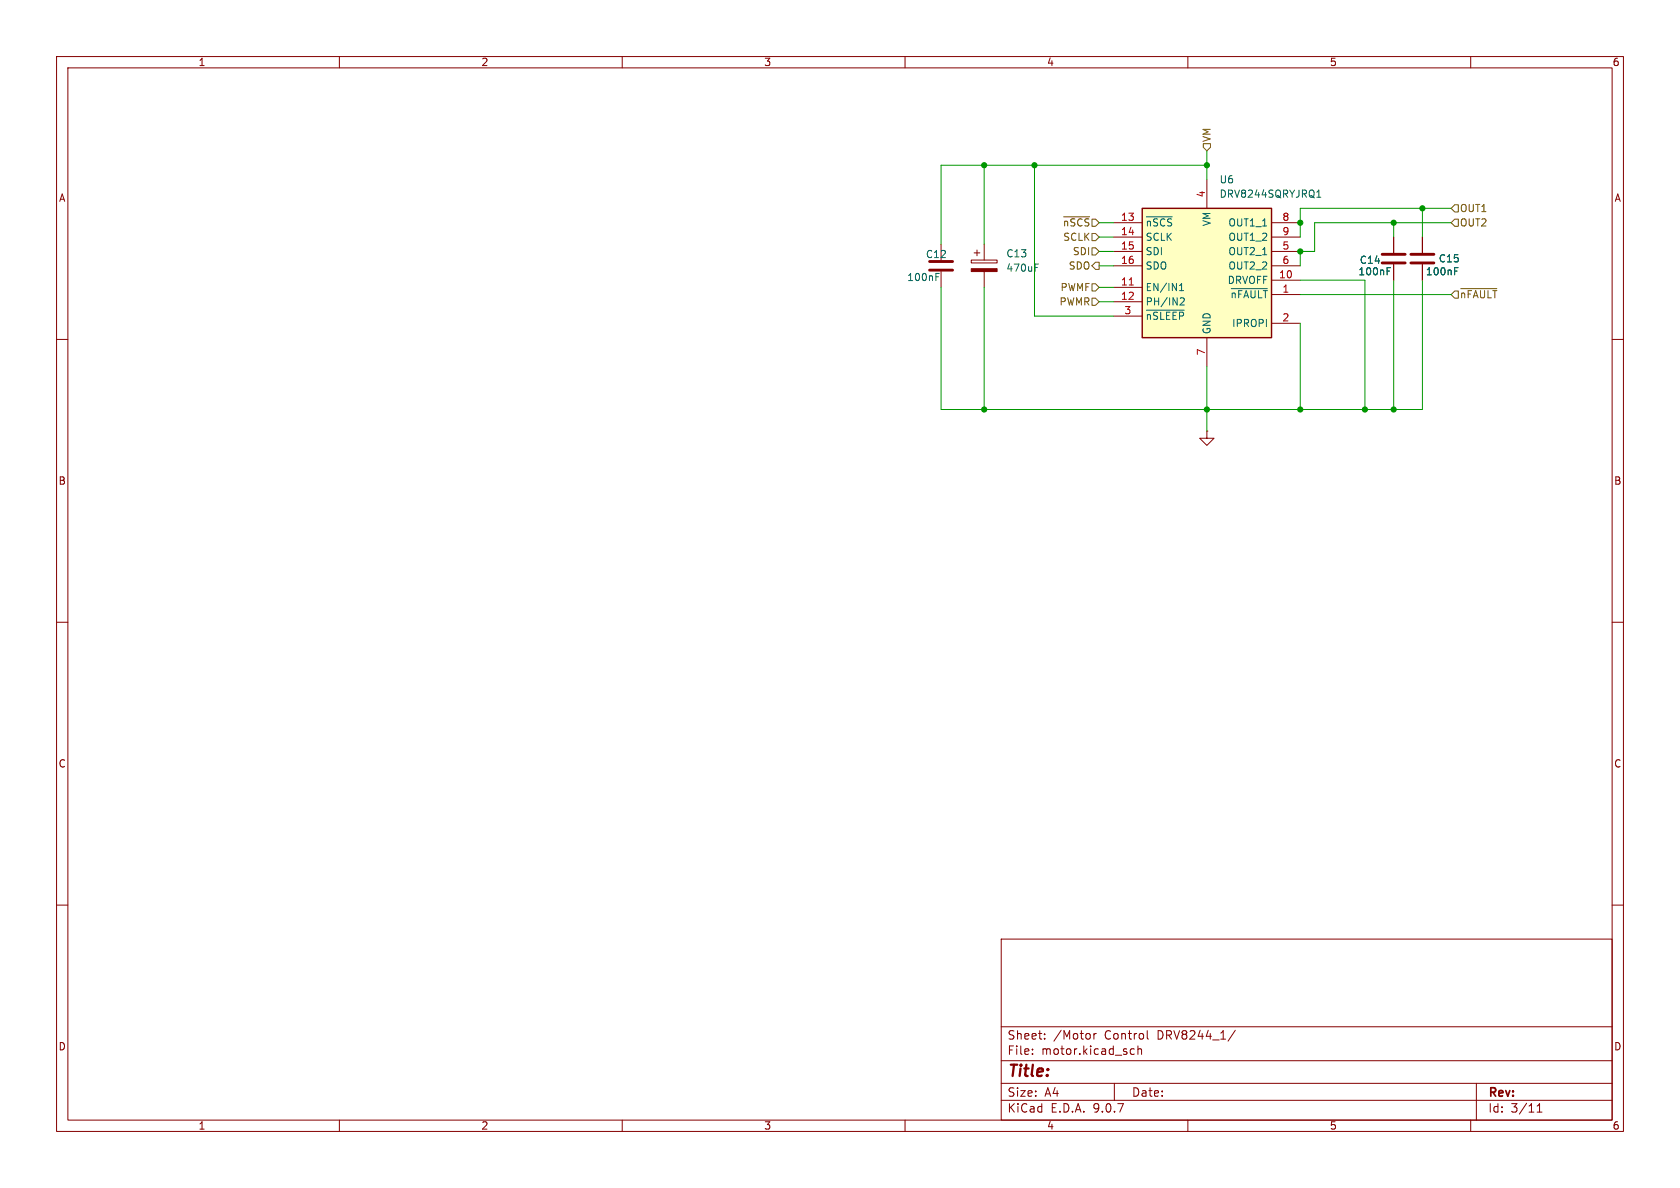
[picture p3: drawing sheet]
<svg xmlns="http://www.w3.org/2000/svg" width="297mm" height="210mm" viewBox="0 0 297 210" stroke-linecap="round" stroke-linejoin="round" font-family="sans-serif">
<g fill="none" stroke="#840000" stroke-width=".18">
<path d="M10 10h277v190h-277zM12 12h273v186h-273zM60 10v2M110 10v2M160 10v2M210 10v2M260 10v2M166.4 43.2v2.8M166.4 48v2.8M171.7 46h4.6v.5h-4.6zM172.2 44.7h1M172.7 44.2v1"/>
<path d="M174 43.2v2.8M174 48v2.8M10 60h2M285 60h2M10 110h2M285 110h2M10 160h2M177 166h108v32h-108zM285 160h2M60 198v2M110 198v2M160 198v2"/>
<path d="M177 194.5h108M177 191.5h108M177 187.5h108M177 181.5h108M182.5 186.3v.1M182.5 185.5v.1M184.7 183.6v.1M184.7 182.8v.1M193.4 182.7v1M193.8 182.7l-.3 .1-.1 .2M197 191.5v3M199.9 186.3l.2 .1 .4-.1"/>
<path d="M200.5 185.5l-.4-.1-.2 .1M201.2 185.5l.2-.1 .3 .1 .1 .9M201.2 184.9v1.5M202.8 182.2v1.3l.2 .2M210 198v2M218.4 182.1l-1.3 2M260 198v2M261 191.5v6.5M271.7 196.6h.9M271.7 195.5l.5-.4v1.5"/>
</g>
<path d="M164.3 46.2h4.1M164.3 47.8h4.1" fill="none" stroke="#840000" stroke-width=".51"/>
<path d="M165.5 48.9h.4M165.5 48.3h.6M183 47.3h.4M183 46.7h.6" fill="none" stroke="#006464" stroke-width=".18"/>
<path d="M171.7 47.5h4.6v.5h-4.6z" fill="#840000" stroke="#840000" stroke-width=".18"/>
<path d="M201.9 36.8h22.9v22.9h-22.9z" fill="#ffffc2"/>
<path d="M201.9 36.8h22.9v22.9h-22.9z" fill="none" stroke="#840000" stroke-width=".25"/>
<g fill="none" stroke="#840000" stroke-width=".18">
<path d="M196.8 39.4h5.1M213.4 31.8v5M224.8 39.4h5.1M196.8 41.9h5.1M196.8 44.5h5.1M196.8 47h5.1M196.8 50.8h5.1M196.8 53.3h5.1M196.8 55.9h5.1M213.4 59.7v5.1M224.8 41.9h5.1M224.8 44.5h5.1"/>
<path d="M224.8 47h5.1M224.8 49.5h5.1M224.8 52.1h5.1M224.8 57.2h5.1M246.4 41.9v2.8M246.4 46.7v2.8M251.5 41.9v2.8M251.5 46.7v2.8M213.4 76.2v1.3h1.2l-1.2 1.2-1.3-1.2h1.3M213.4 76.2h.1"/>
</g>
<path d="M202.7 38.3h4.5M232.8 34.9h.7M232.9 33.9l.3-.3v1.3M202.7 54.8h6.7M208.5 51.4h.8M208.5 50.5l.4-.4v1.3M208.6 52.8l.5-.2 .3 .4-.8 .9h.8M217.7 51h6.4M245.2 47.9h.4M245.2 47.3h.6M257.2 47.9h.4M257.2 47.3h.6" fill="none" stroke="#006464" stroke-width=".18"/>
<path d="M199.6 50.4h.8" fill="none" stroke="#a90000" stroke-width=".18"/>
<path d="M244.3 45h4.1M244.3 46.5h4.1M249.4 45h4.1M249.4 46.5h4.1" fill="none" stroke="#840000" stroke-width=".51"/>
<path d="M188 38.3h4.6M212.7 25.4h1.3v.6l-.6 .7-.7-.7zM257.2 38.7h.6v1.3h-.6l-.7-.6zM257.2 36.2h.6v1.3h-.6l-.7-.7zM193 41.3h.7l.6 .6-.6 .6h-.7zM193 43.8h.7l.6 .7-.6 .6h-.7zM193 50.2h.7l.6 .6-.6 .6h-.7zM193 52.7h.7l.6 .6-.6 .7h-.7zM193.7 46.4h.6v1.2h-.6l-.7-.6zM257.2 51.4h.6v1.3h-.6l-.7-.6zM258.2 51h6.4" fill="none" stroke="#725600" stroke-width=".18"/>
<g fill="none" stroke="#009600" stroke-width=".18">
<path d="M174 29.2v14M182.9 29.2v26.7h13.9M194.3 39.4h2.5M213.4 26.7v5.1M213.4 29.2h-47v14M246.4 39.4v2.5M251.5 36.8v5.1M256.5 36.8h-26.6v5.1M256.5 39.4h-24.1v5.1h-2.5v2.5M174 50.8v21.6M194.3 53.3h2.5M194.3 44.5h2.5"/>
<path d="M194.3 41.9h2.5M194.3 47h2.5M194.3 50.8h2.5M229.9 49.5h11.4v22.9M229.9 57.2v15.2M229.9 52.1h26.6M246.4 49.5v22.9M251.5 49.5v22.9h-85.1v-21.6M213.4 64.8v11.4"/>
</g>
<g fill="#009600" stroke="#009600" stroke-width=".18">
<circle cx="229.9" cy="72.4" r=".46"/>
<circle cx="241.3" cy="72.4" r=".46"/>
<circle cx="229.9" cy="39.4" r=".46"/>
<circle cx="251.5" cy="36.8" r=".46"/>
<circle cx="246.4" cy="72.4" r=".46"/>
<circle cx="246.4" cy="39.4" r=".46"/>
<circle cx="229.9" cy="44.5" r=".46"/>
<circle cx="213.4" cy="29.2" r=".46"/>
<circle cx="174" cy="72.4" r=".46"/>
<circle cx="174" cy="29.2" r=".46"/>
<circle cx="182.9" cy="29.2" r=".46"/>
<circle cx="213.4" cy="72.4" r=".46"/>
</g>
<text font-size="2.8" fill="#840000" x="178" y="190.9">Title:</text>
<g font-size="2.1" fill="#840000">
<text x="178" y="184">Sheet:</text>
<text x="186.2" y="184">/Motor</text>
<text x="195.3" y="184">Control</text>
<text x="204.8" y="184">DRV8244_1/</text>
<text x="178" y="186.7">File:</text>
<text x="184.1" y="186.7">motor.kicad_sch</text>
<text x="178" y="196.9">KiCad</text>
<text x="178" y="194.1">Size:</text>
<text x="184.7" y="194.1">A4</text>
<text x="185.7" y="196.9">E.D.A.</text>
<text x="193.3" y="196.9">9.0.7</text>
<text x="200" y="194.1">Date:</text>
<text x="263" y="194.3">Rev:</text>
<text x="263" y="196.9">Id:</text>
<text x="267.1" y="196.9">3/11</text>
</g>
<g font-size="1.8" fill="#840000">
<text x="35" y="11.9">1</text>
<text x="85" y="11.9">2</text>
<text x="135" y="11.9">3</text>
<text x="185" y="11.9">4</text>
<text x="235" y="11.9">5</text>
<text x="285" y="11.9">6</text>
<text x="10.3" y="35.9">A</text>
<text x="285.3" y="35.9">A</text>
<text x="10.3" y="85.9">B</text>
<text x="285.3" y="85.9">B</text>
<text x="10.3" y="135.9">C</text>
<text x="285.3" y="135.9">C</text>
<text x="10.3" y="185.9">D</text>
<text x="285.3" y="185.9">D</text>
<text x="35" y="199.9">1</text>
<text x="85" y="199.9">2</text>
<text x="135" y="199.9">3</text>
<text x="185" y="199.9">4</text>
<text x="235" y="199.9">5</text>
<text x="285" y="199.9">6</text>
</g>
<g font-size="1.8" fill="#725600">
<text x="214.2" y="25.2" transform="rotate(-90 214.2 25.2)">VM</text>
<text x="187.8" y="40.2">~{nSCS}</text>
<text x="258" y="40.2">OUT2</text>
<text x="258" y="37.7">OUT1</text>
<text x="187.9" y="42.8">SCLK</text>
<text x="188.8" y="47.9">SDO</text>
<text x="189.6" y="45.3">SDI</text>
<text x="187.4" y="51.7">PWMF</text>
<text x="258" y="52.9">~{nFAULT}</text>
<text x="187.2" y="54.2">PWMR</text>
</g>
<g font-size="1.8" fill="#a90000">
<text x="213.1" y="35" transform="rotate(-90 213.1 35)">4</text>
<text x="198.1" y="39.1">13</text>
<text x="198.1" y="41.7">14</text>
<text x="226.6" y="39.1">8</text>
<text x="226.6" y="41.7">9</text>
<text x="198.1" y="44.2">15</text>
<text x="198.1" y="46.7">16</text>
<text x="226.6" y="44.2">5</text>
<text x="226.6" y="46.7">6</text>
<text x="198.1" y="50.5">11</text>
<text x="198.1" y="53.1">12</text>
<text x="226" y="49.3">10</text>
<text x="226.6" y="51.8">1</text>
<text x="198.7" y="55.6">3</text>
<text x="226.6" y="56.9">2</text>
<text x="213.1" y="62.9" transform="rotate(-90 213.1 62.9)">7</text>
</g>
<g font-size="1.8" fill="#006464">
<text x="215.5" y="32.6">U6</text>
<text x="215.5" y="35.2">DRV8244SQRYJRQ1</text>
<text x="202.4" y="40.2">~{nSCS}</text>
<text x="214.2" y="40.1" transform="rotate(-90 214.2 40.1)">VM</text>
<text x="217.1" y="40.2">OUT1_1</text>
<text x="163.6" y="45.8">C12</text>
<text x="177.8" y="45.7">C13</text>
<text x="202.4" y="42.8">SCLK</text>
<text x="202.4" y="45.3">SDI</text>
<text x="202.4" y="47.9">SDO</text>
<text x="217.1" y="42.8">OUT1_2</text>
<text x="217.1" y="45.3">OUT2_1</text>
<text x="217.1" y="47.9">OUT2_2</text>
<text x="240.3" y="46.8">C14</text>
<text x="254.3" y="46.6">C15</text>
<text x="160.3" y="49.9">100nF</text>
<text x="177.8" y="48.2">470uF</text>
<text x="202.4" y="51.7">EN/IN1</text>
<text x="216.9" y="50.4">DRVOFF</text>
<text x="217.4" y="52.9">~{nFAULT}</text>
<text x="240" y="48.9">100nF</text>
<text x="252" y="48.9">100nF</text>
<text x="202.4" y="54.2">PH/IN2</text>
<text x="202.4" y="56.7">~{nSLEEP}</text>
<text x="214.2" y="59.2" transform="rotate(-90 214.2 59.2)">GND</text>
<text x="217.7" y="58">IPROPI</text>
</g>
</svg>
